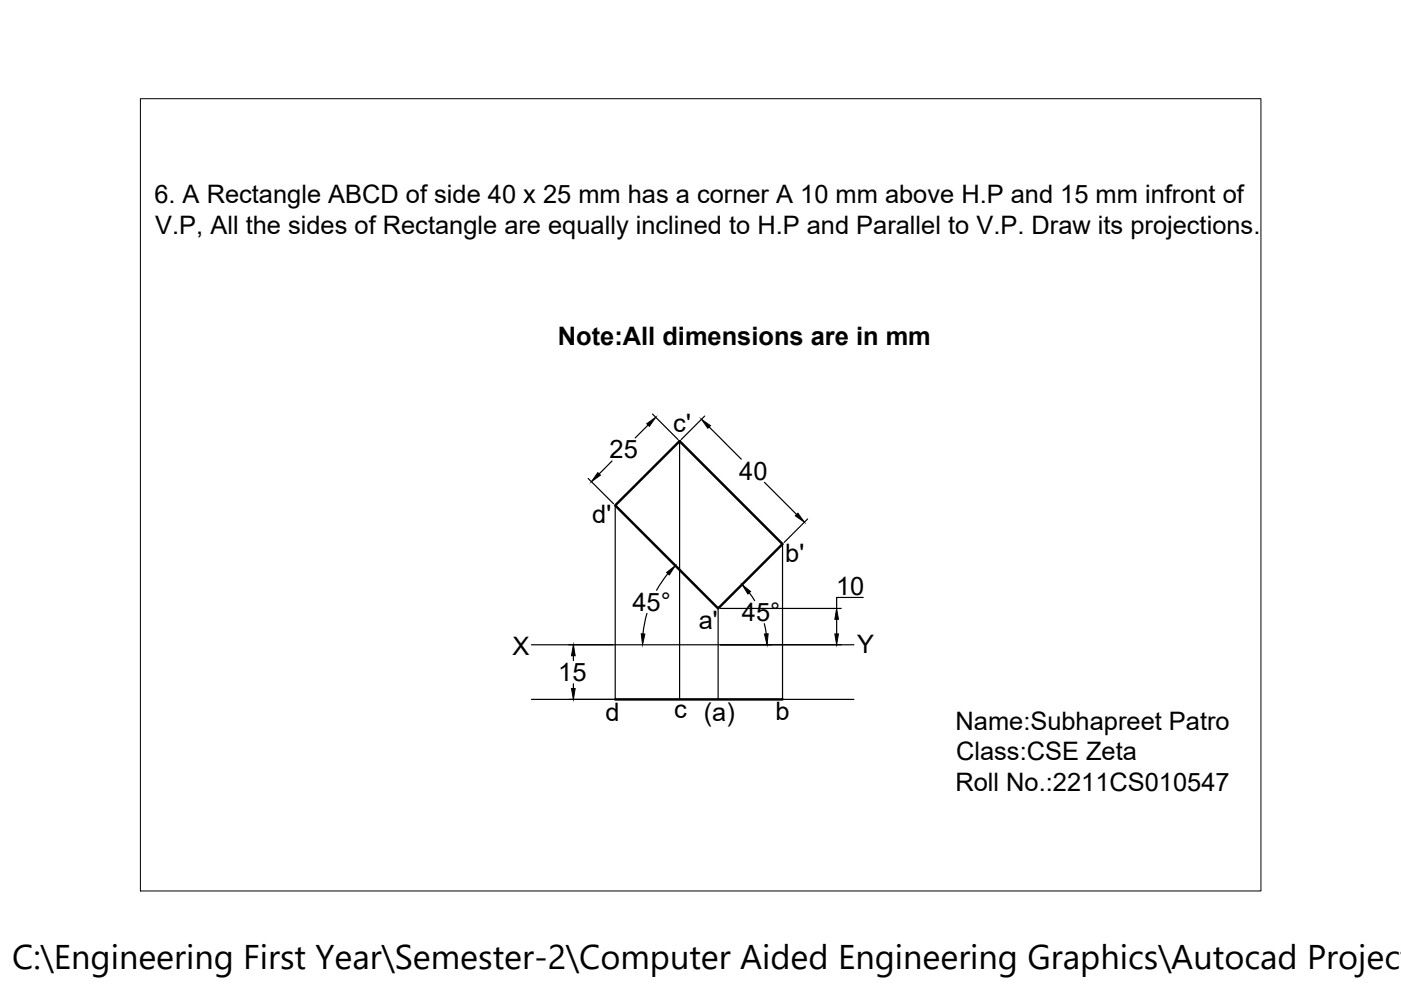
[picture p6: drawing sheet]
<svg xmlns="http://www.w3.org/2000/svg" width="297mm" height="210mm" viewBox="0 0 297 210" stroke-linecap="round" stroke-linejoin="round" font-family="sans-serif">
<!-- layer: 0 -->
<path d="M130.4 107.2l13.7-13.7 21.8 21.9-13.6 13.6zM130.4 148.3h35.5" fill="none" stroke="#000" stroke-width=".53"/>
<g fill="none" stroke="#000" stroke-width=".25">
<path d="M129.8 97.7l-2.8 2.8M137.4 90.1l-2.7 2.8M138.4 87.8l5.3 5.4M144.1 93.5v54.8M149.4 88.2l-5 5M150.4 90.5l6.8 6.9M124.7 101.4l5.4 5.4M130.4 107.2v41.1h-17.7M162.1 102.3l6.8 6.8M165.9 115.4v32.9h15.1M171.2 110l-4.9 5M112.7 136.7h68.3"/>
<path d="M120.6 136.7h9.3M121.6 139v1.1M137.2 130l-.9 4.4M141.6 121.6l-2.4 3.6M152.3 129v19.3M152.7 136.7h25.7M152.7 129h25.7M158.8 125.7l1.2 1.6M162 132.2l.5 2.2M177.4 131.3v3.1M183 126.7h-5.6v2.3M120.6 148.3h9.3"/>
<path d="M121.6 145v1"/>
</g>
<path d="M137.1 89.8l1.9-1.3-1.3 1.9zM148.7 88.9l1.9 1.3-.5 .6zM126.8 100.2l.5 .5-1.9 1.4zM168.6 109.4l.6-.6 1.3 1.9zM121.6 136.7l.3 2.3h-.7zM136 134.4h.7l-.5 2.3zM141.3 121.4l1.9-1.5-1.3 2zM157.3 123.9l1.8 1.5-.5 .5zM162.1 134.4h.8l-.3 2.3zM177 134.4h.8l-.4 2.3zM177.4 129l.4 2.3h-.8zM121.2 146h.7l-.3 2.3z" fill="#000" stroke="#000" stroke-width=".21"/>
<path d="M29.8 20.9h237.5v168h-237.5z" fill="none" stroke="#000" stroke-width=".21"/>
<text font-size="7.3" x="2.6" y="205.5">C:\Engineering First Year\Semester-2\Computer Aided Engineering Graphics\Autocad Project</text>
<g font-size="5.4">
<text x="32.7" y="43">6. A Rectangle ABCD of side 40 x 25 mm has a corner A 10 mm above H.P and 15 mm infront of</text>
<text x="32.9" y="49.5">V.P, All the sides of Rectangle are equally inclined to H.P and Parallel to V.P. Draw its projections.</text>
<text x="118.3" y="73.1">Note:All dimensions are in mm</text>
<text x="142.8" y="91.5">c'</text>
<text x="129.3" y="97.2">25</text>
<text x="156.7" y="101.7">40</text>
<text x="125.6" y="110.9">d'</text>
<text x="166.5" y="119.1">b'</text>
<text x="134.1" y="129.5">45°</text>
<text x="157.3" y="131.7">45°</text>
<text x="177.3" y="126.1">10</text>
<text x="148.1" y="133.3">a'</text>
<text x="108.6" y="138.8">X</text>
<text x="181.7" y="138.5">Y</text>
<text x="118.4" y="144.4">15</text>
<text x="128.4" y="152.9">d</text>
<text x="142.9" y="152.2">c (a)</text>
<text x="164.4" y="152.8">b</text>
<text x="202.6" y="154.7">Name:Subhapreet Patro</text>
<text x="202.7" y="161.2">Class:CSE Zeta</text>
<text x="202.6" y="167.7">Roll No.:2211CS010547</text>
</g>
</svg>
